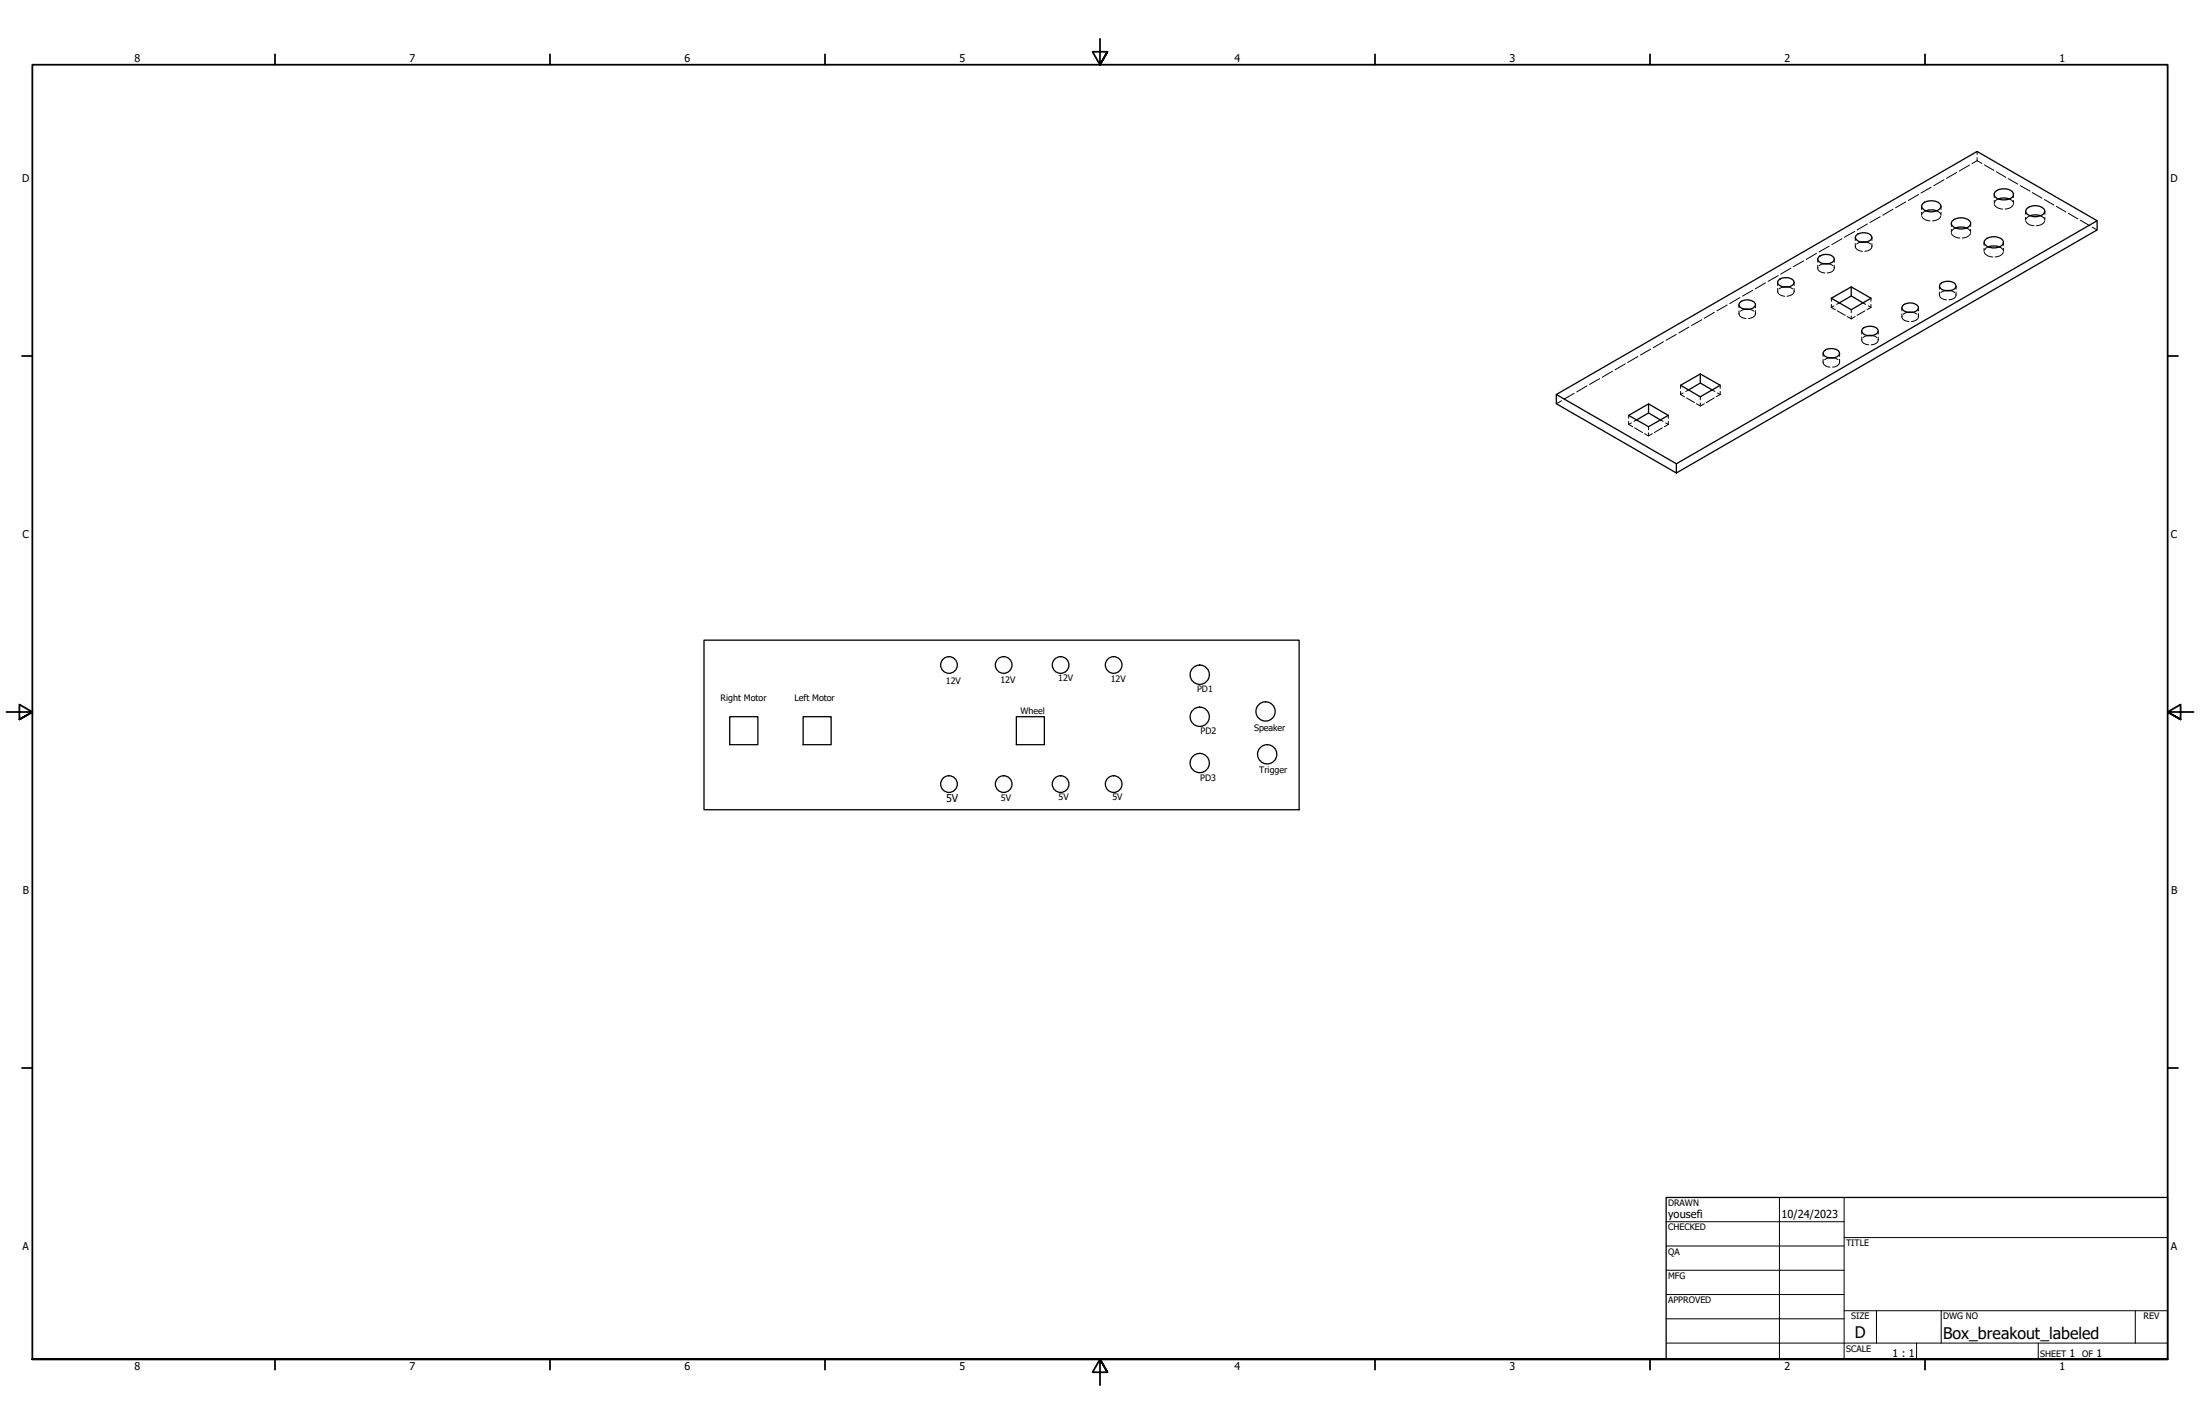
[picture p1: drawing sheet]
<svg xmlns="http://www.w3.org/2000/svg" width="864mm" height="559mm" viewBox="0 0 864 559" stroke-linecap="round" stroke-linejoin="round" font-family="sans-serif">
<!-- layer: Hidden (ANSI) -->
<g fill="none" stroke="#000" stroke-width=".39">
<path d="M776.1 59.4v1.2M748.1 79.2l-4 2.3M753.1 76.3l-4 2.4M758.1 73.5l-4 2.3M763.1 70.5l-4 2.4M768.1 67.7l-4 2.3M773.1 64.8l-4 2.3M776.1 63.1l-2 1.1M776.1 61.8v1.3M776.1 63.1l1.9 1M779 64.7l3.7 2.2M782.8 76.3v1.2"/>
<path d="M782.8 78.7v1.2M783.7 67.4l3.7 2.2M784.4 78l-.9 .5-.5 .8M788.4 70.1l3.7 2.2M788.8 78l1.5 1.3M790.4 76.3v1.2M790.4 78.7v1.2M793.1 72.8l3.8 2.2M797.8 75.6l3.8 2.1M802.5 78.3l3.8 2.2M713 99.4l-4 2.4M718.1 96.6l-4 2.3"/>
<path d="M723.1 93.7l-4 2.3M728.1 90.8l-4.1 2.3M728.3 93.2v1.2M728.3 95.6v1.2M728.4 96.5a2.33 2.33 0 0 0 2.7 2.1M730.6 95l-1.7 .8M732.5 95l1.8 .8M733 87.9l-4 2.3M734.8 96.5a2.34 2.34 0 0 1-2.8 2.1M734.8 93.2v1.2M734.8 95.6v1.2M738.1 85l-4 2.3"/>
<path d="M743.1 82.1l-4 2.4M754.3 81v1.2M754.3 83.3v1.2M754.4 84.9a2.93 2.93 0 0 0 3.2 1.8M756 82.7l-1.5 1.2M760.3 82.7l1.4 1.2M761.8 84.9a2.93 2.93 0 0 1-3.2 1.8M761.9 81v1.2M761.9 83.3v1.2M766 87.7v1.1M766 90v1.2M766.1 91.6a3.2 3.2 0 0 0 3.2 1.8"/>
<path d="M767.6 89.5l-1.5 1.2M772 89.5l1.4 1.2M773.5 91.6a3.2 3.2 0 0 1-3.2 1.8M773.6 87.7v1.1M773.6 90v1.2M778.8 95.1v1.2M778.8 97.5v1.2M779 99.1a3.2 3.2 0 0 0 3.2 1.7M780.5 96.9l-.9 .4-.6 .8M782.9 80.3a3.2 3.2 0 0 0 3.2 1.7M784.9 96.9l1.4 1.2M786.3 99.1a2.93 2.93 0 0 1-3.2 1.7"/>
<path d="M786.4 95.1v1.2M786.4 97.5v1.2M790.3 80.3a3.2 3.2 0 0 1-3.2 1.7M795.1 82.9v1.2M795.1 85.3v1.2M795.3 86.8a2.93 2.93 0 0 0 3.1 1.8M796.8 84.6l-1.5 1.3M801 84.6l1.5 1.3M802.6 86.8a2.93 2.93 0 0 1-3.2 1.8M802.7 82.9v1.2M802.7 85.3v1.2M807.2 81l3.8 2.2"/>
<path d="M811.9 83.7l3.8 2.2M816.6 86.4l3.8 2.2M821.3 89.2l1.9 1M678 119.7l-4 2.3M682.6 119.6v1.2M683 116.8l-4 2.3M688 113.9l-4 2.3M689.1 119.6v1.2M693 111l-4 2.3M697.8 110.8v1.2M697.8 113.2v1.2M697.9 114.2a2.44 2.44 0 0 0 2.6 2.1"/>
<path d="M698.1 108.1l-4 2.3M700.1 112.6l-1.8 .7M702 112.6l1.7 .7M703 105.2l-4 2.4M704.2 114.2a2.45 2.45 0 0 1-2.7 2.1M704.3 110.8v1.2M704.3 113.2v1.2M708 102.4l-4 2.2M713.5 101.7v1.2M713.5 104.1v1.2M713.6 105a2.34 2.34 0 0 0 2.7 2.1M715.9 103.5l-1.8 .8"/>
<path d="M717.7 103.5l1.8 .8M718.9 117v1.2M718.9 119.4v1.2M720 105a2.33 2.33 0 0 1-2.7 2.1M720 101.7v1.2M720 104.1v1.2M722 118.9l-1 .5M731.3 118.9l1 .5M734.4 117v1.2M734.4 119.4v1.2M761.3 112.3v1.2M761.3 114.6v1.2"/>
<path d="M761.4 115.6v.4a2.65 2.65 0 0 0 2.7 1.7M763.7 114l-1.8 .8M765.5 114l1.8 .8M767.8 115.6a2.34 2.34 0 0 1-2.8 2.1M767.8 112.3v1.2M767.8 114.6v1.2M642.9 139.9l-4 2.3M648 137l-4 2.3M653 134.1l-4 2.4M658 131.3l-4 2.2M663 128.3l-4 2.4M668 125.5l-4 2.3"/>
<path d="M673 122.6l-4 2.3M682.6 122v1.1M682.7 122.9a2.44 2.44 0 0 0 2.7 2.1M684.9 121.3l-1.7 .8M686.8 121.3l1.7 .8M689 122.9a1.68 1.68 0 0 1-1.5 1.9l-1.1 .2M689.1 122v1.1M715.6 138.6v1.2M718.9 120.6l1.6 .9M719.9 120l-1 .6M721.2 122l3.1 1.8M722.1 138.6v1.2"/>
<path d="M725.1 124.2l1.6 1 1.5-1M726.7 121.5v1.2M726.7 124v1.2M730.8 129.9v1.2M730.8 132.3v1.2M730.9 133.2a2.33 2.33 0 0 0 2.7 2.1M732.1 122l-3.1 1.8M733.1 131.7l-1.8 .7M733.4 120l1 .6M734.4 120.6l-1.5 .9M735 131.7l1.7 .7M737.2 133.2a2.34 2.34 0 0 1-2.7 2.1"/>
<path d="M737.3 129.9v1.2M737.3 132.3v1.2M746.6 120.8v1.2M746.6 123.1v1.2M746.6 124.1a2.36 2.36 0 0 0 2.8 2.1M748.9 122.6l-1.8 .7M750.8 122.6l1.7 .7M753 124.1v.4a2.65 2.65 0 0 1-2.7 1.7M753.1 120.8v1.2M753.1 123.1v1.2M613 157.3l-2.1 1.1M617.9 154.4l-4 2.3"/>
<path d="M622.9 151.4l-4 2.4M628 148.6l-4 2.3M633 145.7l-4 2.3M638 142.8l-4 2.3M659.7 151.2v1.2M659.7 153.6v1.2M659.7 154.8l1.5 .9M660.7 154.2l-1 .6M662.1 156.1l3.1 1.9M662.8 153l-1.1 .6M665.9 158.4l1.5 .9 1.6-.9M667.4 155.7v1.2"/>
<path d="M667.4 158.1v1.2M672.1 153l1.1 .6M672.9 156.1l-3.1 1.9M674.2 154.2l1.1 .6M675.3 151.2v1.2M675.3 153.6v1.2M675.3 154.8l-1.6 .9M715.6 141v1.2M715.7 142a2.33 2.33 0 0 0 2.7 2.1M717.9 140.4l-1.7 .8M719.8 140.4l1.8 .8M722.1 142a2.33 2.33 0 0 1-2.7 2.1"/>
<path d="M722.1 141v1.2M639.3 163v1.1M639.3 165.4v1.2M639.3 166.6l1.6 .8M640.4 166l-1.1 .6M641.7 167.9l3.1 1.8M642.4 164.8l-1 .6M645.5 170.2l1.6 .9 1.6-.9M647.1 167.4v1.3M647.1 169.9v1.2M651.8 164.8l1 .6M652.5 167.9l-3.1 1.8"/>
<path d="M653.9 166l1 .6M654.9 163v1.1M654.9 165.4v1.2M654.9 166.6l-1.5 .8"/>
</g>
<!-- layer: Visible (ANSI) -->
<g fill="none" stroke="#000" stroke-width=".51">
<path d="M754.8 79.9a5 5 0 0 1 7.1 .7 3.3 3.3 0 0 1-4.3 2.5 2.95 2.95 0 0 1-3.2-2.5zM783.2 75.2a5.5 5.5 0 0 1 6.8 0 1.9 1.9 0 0 1 .1 2.1 1.9 1.9 0 0 1-1.7 .9 4.7 4.7 0 0 1-5.6-1.6zM784.4 78a6.5 6.5 0 0 1 4.4 0M728.6 92.4a4.4 4.4 0 0 1 6.1 .3l.1 .6a4.1 4.1 0 0 1-6.4 .4zM730.6 95h1.9M756 82.7a6.3 6.3 0 0 1 4.3 0M766.4 86.7a4.9 4.9 0 0 1 7.2 .6 3.3 3.3 0 0 1-4.4 2.6 2.95 2.95 0 0 1-3.2-2.6zM767.6 89.5a6.5 6.5 0 0 1 4.4 0M779.3 94.1a4.9 4.9 0 0 1 7.1 .6 2.07 2.07 0 0 1-2 2.3 4.6 4.6 0 0 1-5.5-1.6zM780.5 96.9a6.5 6.5 0 0 1 4.4 0M795.6 81.9a4.8 4.8 0 0 1 7 .7 3.3 3.3 0 0 1-4.3 2.4 2.96 2.96 0 0 1-3.1-2.4zM796.8 84.6a7.1 7.1 0 0 1 4.2 0"/>
<path d="M823.2 86.6l-165.1 95.4M682.9 118.7a4.3 4.3 0 0 1 6.1 .4 1.85 1.85 0 0 1-1.7 2.2 4.7 4.7 0 0 1-4.6-1.2zM698.1 110a4.4 4.4 0 0 1 6.1 .3 1.79 1.79 0 0 1-1.8 2.2 4.2 4.2 0 0 1-4.5-1.2zM700.1 112.6h1.9M713.9 100.9a4.4 4.4 0 0 1 6.1 .3v.7a4 4 0 0 1-5.9 .8l-.6-1.2zM715.9 103.5h1.8M726.7 112.6l-7.8 4.4 7.8 4.5 7.7-4.5-7.7-4.4v3.5l4.6 2.8M726.7 116.1l-4.7 2.8M746.9 120a4.4 4.4 0 0 1 6.1 .3 1.84 1.84 0 0 1-1.8 2.2 3.4 3.4 0 0 1-4.6-1.9zM761.6 111.4a4.4 4.4 0 0 1 6.1 .4 1.77 1.77 0 0 1-1.8 2.1 3.2 3.2 0 0 1-4.5-1.8zM763.7 114h1.8M684.9 121.3h1.9"/>
<path d="M716 137.9a4.3 4.3 0 0 1 6 .3 1.77 1.77 0 0 1-1.7 2.1 3.4 3.4 0 0 1-4.7-1.8zM731.1 129.1a4.4 4.4 0 0 1 6.1 .3l.1 .6a4.1 4.1 0 0 1-6.4 .4zM733.1 131.7h1.9M748.9 122.6h1.9M610.9 154.8v3.6l47.2 27.2v-3.6l-47.2-27.2 165.2-95.4 47.1 27.2v3.6l-165.1 95.4M647.1 158.5l-7.8 4.5 7.8 4.4 7.8-4.4-7.8-4.5v3.6l4.7 2.7M667.4 146.7l-7.7 4.5 7.7 4.5 7.9-4.5-7.9-4.5v3.6l4.7 2.7M667.4 150.3l-4.6 2.7M717.9 140.4h1.9M647.1 162.1l-4.7 2.7M276.4 251.2h233.6v66.6h-233.6zM286.4 281.2h11.1v11h-11.1z"/>
<path d="M315.3 281.2h11v11h-11zM399 281.2h11v11h-11z"/>
<circle cx="372.5" cy="261" r="3.3"/>
<circle cx="394" cy="261" r="3.3"/>
<circle cx="416.3" cy="261" r="3.3"/>
<circle cx="437.2" cy="261" r="3.3"/>
<circle cx="470.9" cy="264.8" r="3.8"/>
<circle cx="496.8" cy="279.2" r="3.8"/>
<circle cx="470.9" cy="299.4" r="3.8"/>
<circle cx="470.9" cy="281.3" r="3.8"/>
<circle cx="497.4" cy="296" r="3.8"/>
<circle cx="372.5" cy="307.7" r="3.3"/>
<circle cx="394" cy="307.7" r="3.3"/>
<circle cx="416.3" cy="307.7" r="3.3"/>
<circle cx="437.2" cy="307.7" r="3.3"/>
</g>
<!-- layer: Border (ANSI) -->
<g fill="none" stroke="#000" stroke-width=".7">
<path d="M431.8 15.2v10.2l-2.9-5.1h5.8l-2.9 5.1 2.9-5.1M107.9 21.3v4.1M215.9 21.3v4.1M323.8 21.3v4.1M539.8 21.3v4.1M647.7 21.3v4.1M755.6 21.3v4.1M8.6 139.7h4.1M850.9 139.7h4.1M2.5 279.4h10.2l-5.1-2.9v5.8l5.1-2.9-5.1 2.9M861.1 279.4h-10.2l5.1-2.9v5.8l-5.1-2.9 5.1 2.9M8.6 419.1h4.1"/>
<path d="M850.9 419.1h4.1M12.7 533.4v-508h838.2v508h-838.2h838.2M107.9 533.4v4.1M215.9 533.4v4.1M323.8 533.4v4.1M434.7 538.5l-2.9-5.1 2.9 5.1h-5.8l2.9-5.1v10.2M539.8 533.4v4.1M647.7 533.4v4.1M755.6 533.4v4.1"/>
</g>
<!-- layer: Title (ANSI) -->
<g fill="none" stroke="#000" stroke-width=".39">
<path d="M654 479.4h69.9M698.5 469.9v63.5M723.9 469.9v63.5M654 488.9h69.9M654 498.5h69.9M723.9 485.6h127M654 508h69.9M654 517.5h69.9M723.9 514.3h127M736.6 514.3v12.7M762 514.3v12.7M838.2 514.3v12.7"/>
<path d="M654 527h196.9M752.3 527v6.4M800.1 527v6.4"/>
</g>
<path d="M654 469.9h196.9v63.5h-196.9z" fill="none" stroke="#000" stroke-width=".51"/>
<g font-size="6.3">
<text x="728.1" y="524.9">D</text>
<text x="762.8" y="525.4">Box_breakout_labeled</text>
</g>
<g font-size="4.3">
<text x="654.8" y="477.8">yousefi</text>
<text x="699.3" y="478">10/24/2023</text>
</g>
<g font-size="4.2">
<text x="52.8" y="24.4">8</text>
<text x="160.8" y="24.4">7</text>
<text x="268.7" y="24.4">6</text>
<text x="376.7" y="24.4">5</text>
<text x="484.6" y="24.4">4</text>
<text x="592.6" y="24.4">3</text>
<text x="700.5" y="24.4">2</text>
<text x="808.5" y="24.4">1</text>
<text x="8.8" y="71.4">D</text>
<text x="852" y="71.4">D</text>
<text x="8.9" y="211.1">C</text>
<text x="852.2" y="211.1">C</text>
<text x="371.4" y="314.8">5V</text>
<text x="9" y="350.8">B</text>
<text x="852.2" y="350.8">B</text>
<text x="8.9" y="490.5">A</text>
<text x="852.2" y="490.5">A</text>
<text x="742.9" y="532.6">1 : 1</text>
<text x="812.4" y="532.6">1</text>
<text x="823" y="532.6">1</text>
<text x="52.8" y="537.5">8</text>
<text x="160.8" y="537.5">7</text>
<text x="268.7" y="537.5">6</text>
<text x="376.7" y="537.5">5</text>
<text x="484.6" y="537.5">4</text>
<text x="592.6" y="537.5">3</text>
<text x="700.5" y="537.5">2</text>
<text x="808.5" y="537.5">1</text>
</g>
<g font-size="3.5">
<text x="371.3" y="268.4">12V</text>
<text x="392.7" y="268">12V</text>
<text x="415.4" y="267.3">12V</text>
<text x="436" y="267.7">12V</text>
<text x="282.9" y="275.3">Right Motor</text>
<text x="311.8" y="275">Left Motor</text>
<text x="469.9" y="271.5">PD1</text>
<text x="400.6" y="280.3">Wheel</text>
<text x="471.3" y="287.8">PD2</text>
<text x="492.3" y="287">Speaker</text>
<text x="494.3" y="303.3">Trigger</text>
<text x="471.1" y="306.4">PD3</text>
<text x="392.9" y="314.5">5V</text>
<text x="415.5" y="314.1">5V</text>
<text x="436.7" y="314.1">5V</text>
<text x="654.8" y="473.2">DRAWN</text>
<text x="654.8" y="482.8">CHECKED</text>
<text x="724.7" y="488.9">TITLE</text>
<text x="654.8" y="492.3">QA</text>
<text x="654.8" y="501.8">MFG</text>
<text x="654.8" y="511.4">APPROVED</text>
<text x="726.7" y="517.7">SIZE</text>
<text x="762.8" y="517.7">DWG NO</text>
<text x="841.4" y="517.7">REV</text>
<text x="724.7" y="530.4">SCALE</text>
<text x="800.9" y="532.6">SHEET</text>
<text x="817.4" y="532.6">OF</text>
</g>
</svg>
